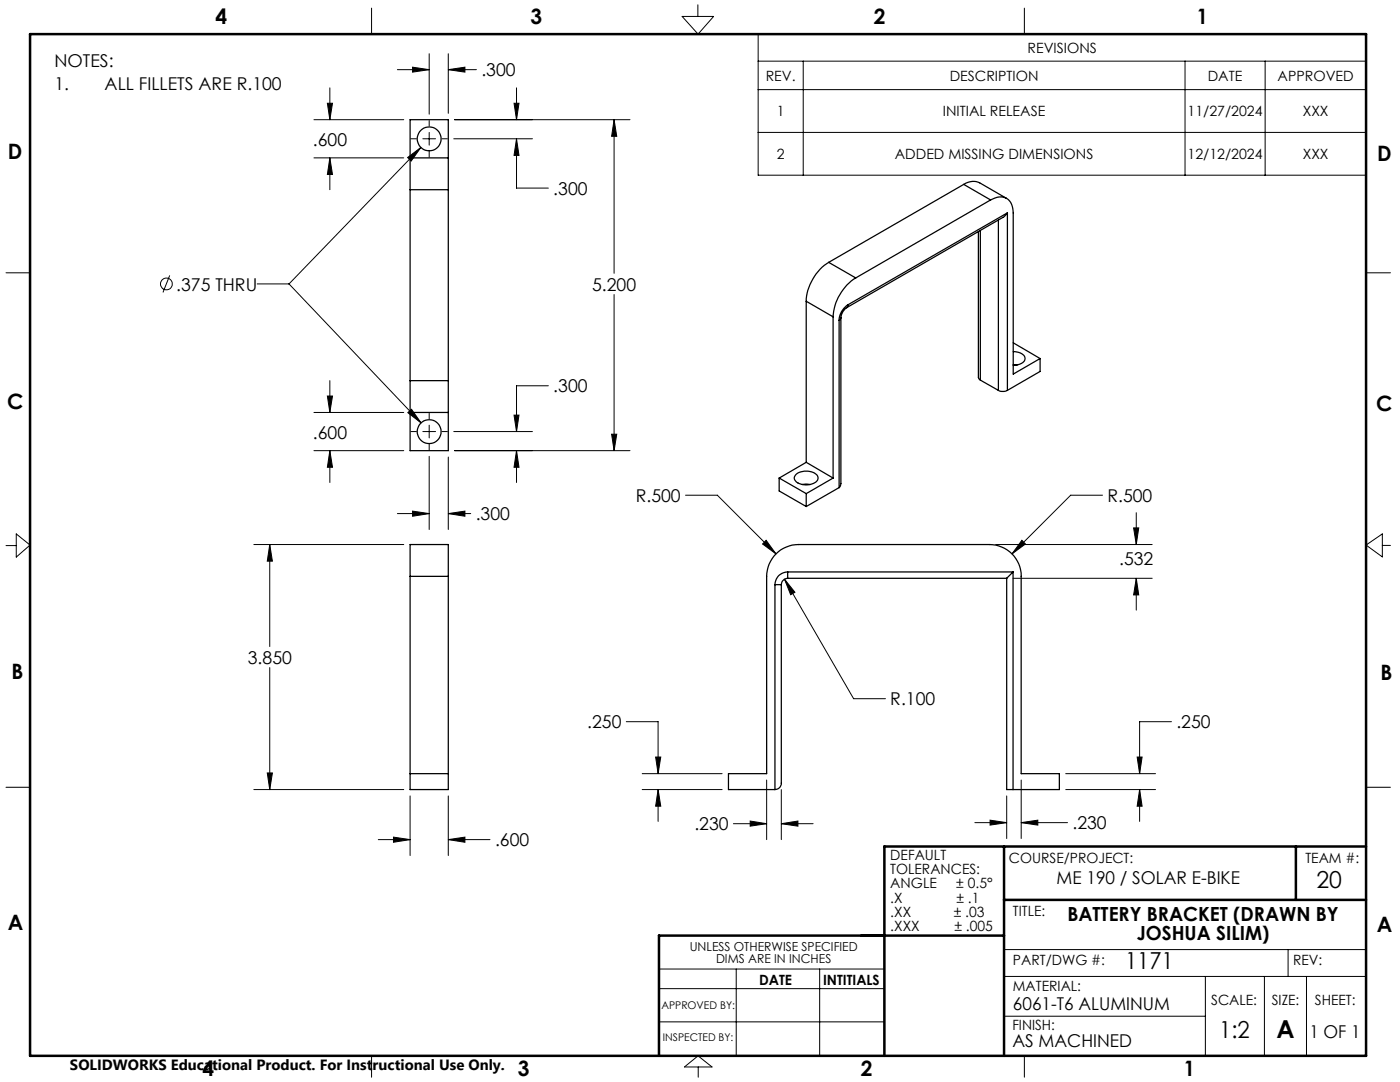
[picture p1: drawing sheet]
<svg xmlns="http://www.w3.org/2000/svg" width="279mm" height="216mm" viewBox="0 0 279 216" stroke-linecap="round" stroke-linejoin="round" font-family="sans-serif">
<g fill="none" stroke="#000" stroke-width=".25">
<path d="M81.8 31.5v6.4M81.8 31.5v-7.6h7.7v7.6M81.8 37.9v38.1M81.8 37.9h7.7M81.8 31.5h7.7M89.5 31.5v6.4M89.5 37.9v38.1M192.3 36.8a3.2 3.2 0 0 1 3.2-.3l5.4 3.1M192.3 36.8l5.4 3.1M192.3 36.8l-26.9 15.6M197.7 39.9a2.82 2.82 0 0 1 4 .5l.4 1.1 .1 1v32.1l5.4-3.1M197.7 39.9l-26.9 15.6"/>
<path d="M165.4 52.4a9.9 9.9 0 0 0-4.5 7.7M165.4 52.4l5.4 3.1M170.8 55.5a10 10 0 0 0-4.5 7.7M195.3 46.2v29.1l.4 .5M195.7 46v29.8M199.2 43.9v34M201 42.5l-.6 .8-31.4 18.1M201 42.5v35.4M201 42.5l-31.8 18.3M81.8 76v6.3M81.8 76h7.7M89.5 76v6.3"/>
<path d="M160.9 60.1v32.2M160.9 60.1l5.4 3.1M166.3 63.2v32.2M167.5 63.9v33.4M167.8 63.4v33.1l-.1 .5-.2 .3M167.8 63.4l-.3 .5M169 61.4h-.1a2.68 2.68 0 0 0-1.1 2M169.2 60.8a3.8 3.8 0 0 0-1.7 3.1M169.2 60.8v.4l-.2 .2M195.7 75.8l3.5 2.1M199.2 77.9a2.02 2.02 0 0 0 1.8 0M202.2 70.2a2.07 2.07 0 0 1 2.4 1.3 2.17 2.17 0 0 1-2.4 1.4"/>
<path d="M202.2 72.7l.8 .1M202.2 68.4l5.4 3.1M207.6 71.5v2.6l-6.6 3.8M81.8 82.3v7.6h7.7v-7.6M81.8 82.3h7.7M155.5 95.4l5.4 3.1M155.5 95.4v2.6l5.4 3.1M158.8 94.8a3.3 3.3 0 0 1 4.4 .2 1.1 1.1 0 0 1-.9 1.5 3.2 3.2 0 0 1-3.7-.7l-.1-.4zM160.1 96.7h1.6M160.9 98.5v2.6M160.9 92.3l5.4 3.1M160.9 92.3l-5.4 3.1"/>
<path d="M166.3 95.4l-5.4 3.1M167.5 97.3l-6.6 3.8M81.8 115v-6.3h7.7v6.3M81.8 115v42.6h7.7v-42.6M81.8 115h7.7M154.7 116.7h1.2M154.7 116.7v40.9M155.9 116.7v39.6a1.26 1.26 0 0 1-1.2 1.3M157.2 114.1a2.53 2.53 0 0 0-2.5 2.6M157.2 114.1v1.3M157.2 115.4a1.33 1.33 0 0 0-1.3 1.3M157.2 114.1h45"/>
<path d="M157.2 115.4h43.7M200.9 115.4v42.2h1.3M202.2 114.1l-1.3 1.3M202.2 114.1v43.5M81.8 154.4h7.7M154.7 157.6h-9.3v-3.2h7.6v-39.4a6.4 6.4 0 0 1 6.3-6.3h38.1a6.3 6.3 0 0 1 6.4 6.3v39.4h7.6v3.2h-9.2"/>
<circle cx="85.6" cy="27.7" r="2.38"/>
<circle cx="85.6" cy="86.1" r="2.38"/>
</g>
<g fill="none" stroke="#000" stroke-width=".2">
<path d="M65.8 17.5v6.4M74.2 1.6v5.2M79.3 13.9h6.4M82.3 13.4l3.4 .5-3.4 .5zM85.7 10.7v12.1M89.5 10.7v11.9M89.5 13.9h5.6M89.5 13.9l3.3-.5v1zM103.1 17.5v6.4M136.1 3.3h6.3l-3.1 3.5zM139.3 1v2.3M151.3 6.8h121.3v28.2h-121.3z"/>
<path d="M151.3 12.2h121.3M151.3 17.9h121.3M160.3 12.2v22.8M204.4 1.6v5.2M236.5 12.2v22.8M252.5 12.2v22.8M62.7 23.9h17.9M62.7 31.5h17.9M65.3 20.6h1.1l-.6 3.3zM65.8 31.5v6.4M65.8 31.5l.6 3.3h-1.1zM81.4 31.4l2.6-2-1.9 2.7z"/>
<path d="M82 27.7h1.1M84 29.4l-26.3 27.3M84.4 27.7h2.5M85.7 24.1v1.1M85.7 26.4v2.6M85.7 30.2v1.2M88.2 27.7h1.1M90.6 27.7h15.7M90.7 23.9h35M102.6 20.6h1l-.5 3.3zM103.1 27.7v9.8h6.3M103.1 27.7l.5 3.3h-1z"/>
<path d="M122.6 23.9v30.6M122.6 23.9l.5 3.3h-1zM151.3 26.4h121.3M1.2 54.4h4.8M33.9 55l-1.4 3.3M51.3 56.7h6.4M57.7 56.7l26.3 27.7M122.6 58.8v31.1M272.6 54.4h4.9M65.3 79h1.1l-.6 3.3zM65.8 76v6.3M109.4 77h-6.3v9.1"/>
<path d="M62.7 89.9h17.9M62.7 82.3h17.9M65.8 89.9v6.4M65.8 89.9l.6 3.3h-1.1zM81.4 82.3l.7-.6 1.9 2.7zM82 86.1h1.1M84.4 86.1h2.5M85.7 82.5v1.1M85.7 84.8v2.6M85.7 88.7v1.1M85.7 91.1v14.6M88.2 86.1h1.1"/>
<path d="M89.5 91.2v14.5M90.6 86.1h15.7M90.7 89.9h35M102.6 82.8h1l-.5 3.3zM103.1 89.9v6.4M103.1 89.9l.5 3.3h-1zM122.1 86.6h1l-.5 3.3zM136.8 98.8h6.4l11.7 11.7M220 98.8h-6.3l-11.7 11.7M1.2 108.9h2M3.2 106.5l2.8 2.3-2.8 2.4zM50.7 108.7h29.9"/>
<path d="M53.8 108.7v20.3M53.8 108.7l.6 3.3h-1.1zM79.3 102.5h6.4M82.3 102l3.4 .5-3.4 .5zM89.5 102.5h4.4M89.5 102.5l3.3-.5v1zM152.9 107.8l2 2.7-2.7-2zM156.6 115.6l13.8 23.8h6.3M156.6 115.6l2 2.6-.8 .5zM198.7 108.7h31.2M202.2 115.4h27.7M203.9 107.8l.7 .7-2.6 2z"/>
<path d="M226.2 105.3h1.1l-.5 3.4zM226.8 102.3v6.4M226.8 115.4v6.3M226.8 115.4l.5 3.3h-1.1zM272.6 108.8l3.3-2.3v4.6zM275.9 108.8h1.6M53.8 133.2v24.4M1.2 157.1h4.8M50.7 157.6h29.9M53.3 154.2h1.1l-.6 3.4zM81.8 158.8v11.9M89.5 158.8v11.9"/>
<path d="M125 144h6.3v10.4M128.2 157.6h15.9M128.2 154.4h15.9M130.8 151.1h1.1l-.6 3.3zM131.3 157.6v6.3M131.3 157.6l.6 3.3h-1.1zM153 155.6v11.9M155.9 157.6v9.9M200.9 158.8v8.5M203.8 155.6v11.7M212.7 157.6h17.9M212.7 154.4h17.9"/>
<path d="M226.9 151.1h1l-.5 3.3zM227.4 157.6v6.3M227.4 157.6l.5 3.3h-1zM233.8 144h-6.4v10.4M272.6 157.1h4.9M75.5 167.5h6.3M78.5 167l3.3 .5-3.3 .6zM89.5 167.5h8.3M89.5 167.5l3.3-.5v1.1zM146.4 164.4h6.6M149.7 163.8l3.3 .6-3.3 .5zM155.9 164.4l3.3-.6v1.1z"/>
<path d="M155.9 164.4h6.4M194.6 164.1h6.3M197.6 163.7l3.3 .4-3.3 .5zM203.8 164.1h9.2M203.8 164.1l3.3-.4v.9zM131.5 193.4h45M131.5 197.3h45M146.9 193.4v17.3M163.6 193.4v17.3M200.4 194.8h72.2M200.4 189.5h72.2M240.6 194.8v15.9"/>
<path d="M252.3 194.8v15.9M257.1 189.5v5.3M260.7 194.8v15.9M74.2 210.7v4.2M131.5 203.9h45M136.6 212.9l2.7-2.2 2.8 2.2zM139.3 212.9v2M200.4 202.8h40.2M204.4 210.7v4.2"/>
<circle cx="33.2" cy="56.7" r="1.18"/>
</g>
<path d="M6 6.8h266.6v203.9h-266.6zM200.4 179.6h72.2M200.4 168.9v41.8M258.6 168.9v10.7M272.6 168.9h-96.1v41.8M200.4 186.7h-68.9v24" fill="none" stroke="#000" stroke-width=".5"/>
<path d="M53.3 154.2h1.1l-.6 3.4zM53.8 108.7l.6 3.3h-1.1zM89.5 167.5l3.3-.5v1.1zM78.5 167l3.3 .5-3.3 .6zM152.9 107.8l-.7 .7 2.7 2zM226.8 115.4l.5 3.3h-1.1zM226.2 105.3h1.1l-.5 3.4zM149.7 163.8l3.3 .6-3.3 .5zM155.9 164.4l3.3-.6v1.1zM197.6 163.7l3.3 .4-3.3 .5zM203.8 164.1l3.3-.4v.9zM203.9 107.8l-1.9 2.7 2.6-2zM227.4 157.6l.5 3.3h-1zM226.9 151.1h1l-.5 3.3zM131.3 157.6l.6 3.3h-1.1zM130.8 151.1h1.1l-.6 3.3zM156.6 115.6l1.2 3.1 .8-.5zM81.4 31.4l.7 .7 1.9-2.7zM81.4 82.3l2.6 2.1-1.9-2.7zM122.6 23.9l.5 3.3h-1zM122.1 86.6h1l-.5 3.3zM65.3 79h1.1l-.6 3.3zM65.8 89.9l.6 3.3h-1.1zM65.3 20.6h1.1l-.6 3.3zM65.8 31.5l.6 3.3h-1.1zM82.3 13.4l3.4 .5-3.4 .5zM89.5 13.9l3.3-.5v1zM82.3 102l3.4 .5-3.4 .5zM89.5 102.5l3.3-.5v1zM102.6 82.8h1l-.5 3.3zM103.1 89.9l.5 3.3h-1zM103.1 27.7l.5 3.3h-1zM102.6 20.6h1l-.5 3.3z" fill="#000"/>
<text font-size="4.9" x="254.7" y="207.1">A</text>
<g font-size="4.7">
<text x="262.7" y="177.2">20</text>
<text x="224.5" y="193.4">1171</text>
<text x="243.3" y="207.1">1:2</text>
</g>
<g font-size="4.2">
<text x="43" y="4.7">4</text>
<text x="105.9" y="4.7">3</text>
<text x="174.4" y="4.7">2</text>
<text x="238.8" y="4.7">1</text>
<text x="1.6" y="31.7">D</text>
<text x="274.8" y="32">D</text>
<text x="1.4" y="81.6">C</text>
<text x="274.6" y="82">C</text>
<text x="2.3" y="135.4">B</text>
<text x="275.5" y="135.8">B</text>
<text x="1.5" y="185.6">A</text>
<text x="274.8" y="186">A</text>
<text x="40.4" y="214.8">4</text>
<text x="103.3" y="214.8">3</text>
<text x="171.8" y="214.8">2</text>
<text x="236.3" y="214.8">1</text>
</g>
<g font-size="3.9">
<text x="213" y="183.7">BATTERY BRACKET (DRAWN BY</text>
<text x="226.8" y="187.6">JOSHUA SILIM)</text>
</g>
<g font-size="3.5">
<text x="10.9" y="13.4">NOTES:</text>
<text x="10.9" y="17.9">1.</text>
<text x="20.9" y="17.9">ALL FILLETS ARE R.100</text>
<text x="96.1" y="15.2">.300</text>
<text x="62.4" y="29.1">.600</text>
<text x="110.4" y="38.9">.300</text>
<text x="35.2" y="58">.375 THRU</text>
<text x="118.2" y="58">5.200</text>
<text x="110.4" y="78.3">.300</text>
<text x="62.4" y="87.5">.600</text>
<text x="126.9" y="100.1">R.500</text>
<text x="221" y="100.1">R.500</text>
<text x="94.9" y="103.8">.300</text>
<text x="223.4" y="112.7">.532</text>
<text x="49.5" y="132.4">3.850</text>
<text x="177.7" y="140.7">R.100</text>
<text x="117.2" y="145.3">.250</text>
<text x="234.8" y="145.3">.250</text>
<text x="138.6" y="165.7">.230</text>
<text x="214" y="165.5">.230</text>
<text x="98.8" y="168.9">.600</text>
<text x="210.9" y="176.4">ME 190 / SOLAR E-BIKE</text>
<text x="202.2" y="201.6">6061-T6 ALUMINUM</text>
<text x="202" y="209">AS MACHINED</text>
<text x="261.3" y="207.1">1 OF 1</text>
</g>
<text font-size="3" x="14" y="213.5">SOLIDWORKS Educational Product. For Instructional Use Only.</text>
<g font-size="2.8">
<text x="205.1" y="10.5">REVISIONS</text>
<text x="152.8" y="16.1">REV.</text>
<text x="189.5" y="16.1">DESCRIPTION</text>
<text x="241" y="16.1">DATE</text>
<text x="255" y="16.1">APPROVED</text>
<text x="155" y="23.2">1</text>
<text x="188.2" y="23.2">INITIAL RELEASE</text>
<text x="237" y="23.2">11/27/2024</text>
<text x="260" y="23.2">XXX</text>
<text x="155" y="31.7">2</text>
<text x="178.6" y="31.7">ADDED MISSING DIMENSIONS</text>
<text x="237" y="31.7">12/12/2024</text>
<text x="260" y="31.7">XXX</text>
<text x="177.7" y="171.6">DEFAULT</text>
<text x="201.4" y="172.1">COURSE/PROJECT:</text>
<text x="260.5" y="172.1">TEAM #:</text>
<text x="177.7" y="174.4">TOLERANCES:</text>
<text x="177.7" y="177.3">ANGLE</text>
<text x="190.8" y="177.3">± 0.5°</text>
<text x="177.7" y="180.1">.X</text>
<text x="177.7" y="182.9">.XX</text>
<text x="177.7" y="185.7">.XXX</text>
<text x="190.3" y="182.9">± .03</text>
<text x="190.5" y="185.7">± .005</text>
<text x="190.9" y="180.1">± .1</text>
<text x="202.2" y="182.7">TITLE:</text>
<text x="151.5" y="196.5">DATE</text>
<text x="164.3" y="196.5">INTITIALS</text>
<text x="202.2" y="197.8">MATERIAL:</text>
<text x="202.2" y="192.6">PART/DWG #:</text>
<text x="258.1" y="192.6">REV:</text>
<text x="241.7" y="200.6">SCALE:</text>
<text x="253.8" y="200.6">SIZE:</text>
<text x="262.4" y="200.6">SHEET:</text>
<text x="202" y="205.5">FINISH:</text>
</g>
<g font-size="2.5">
<text x="137.6" y="189.8">UNLESS OTHERWISE SPECIFIED</text>
<text x="142.9" y="192.3">DIMS ARE IN INCHES</text>
</g>
<g font-size="2.1">
<text x="132" y="201.4">APPROVED BY:</text>
<text x="132.3" y="207.6">INSPECTED BY:</text>
</g>
</svg>
